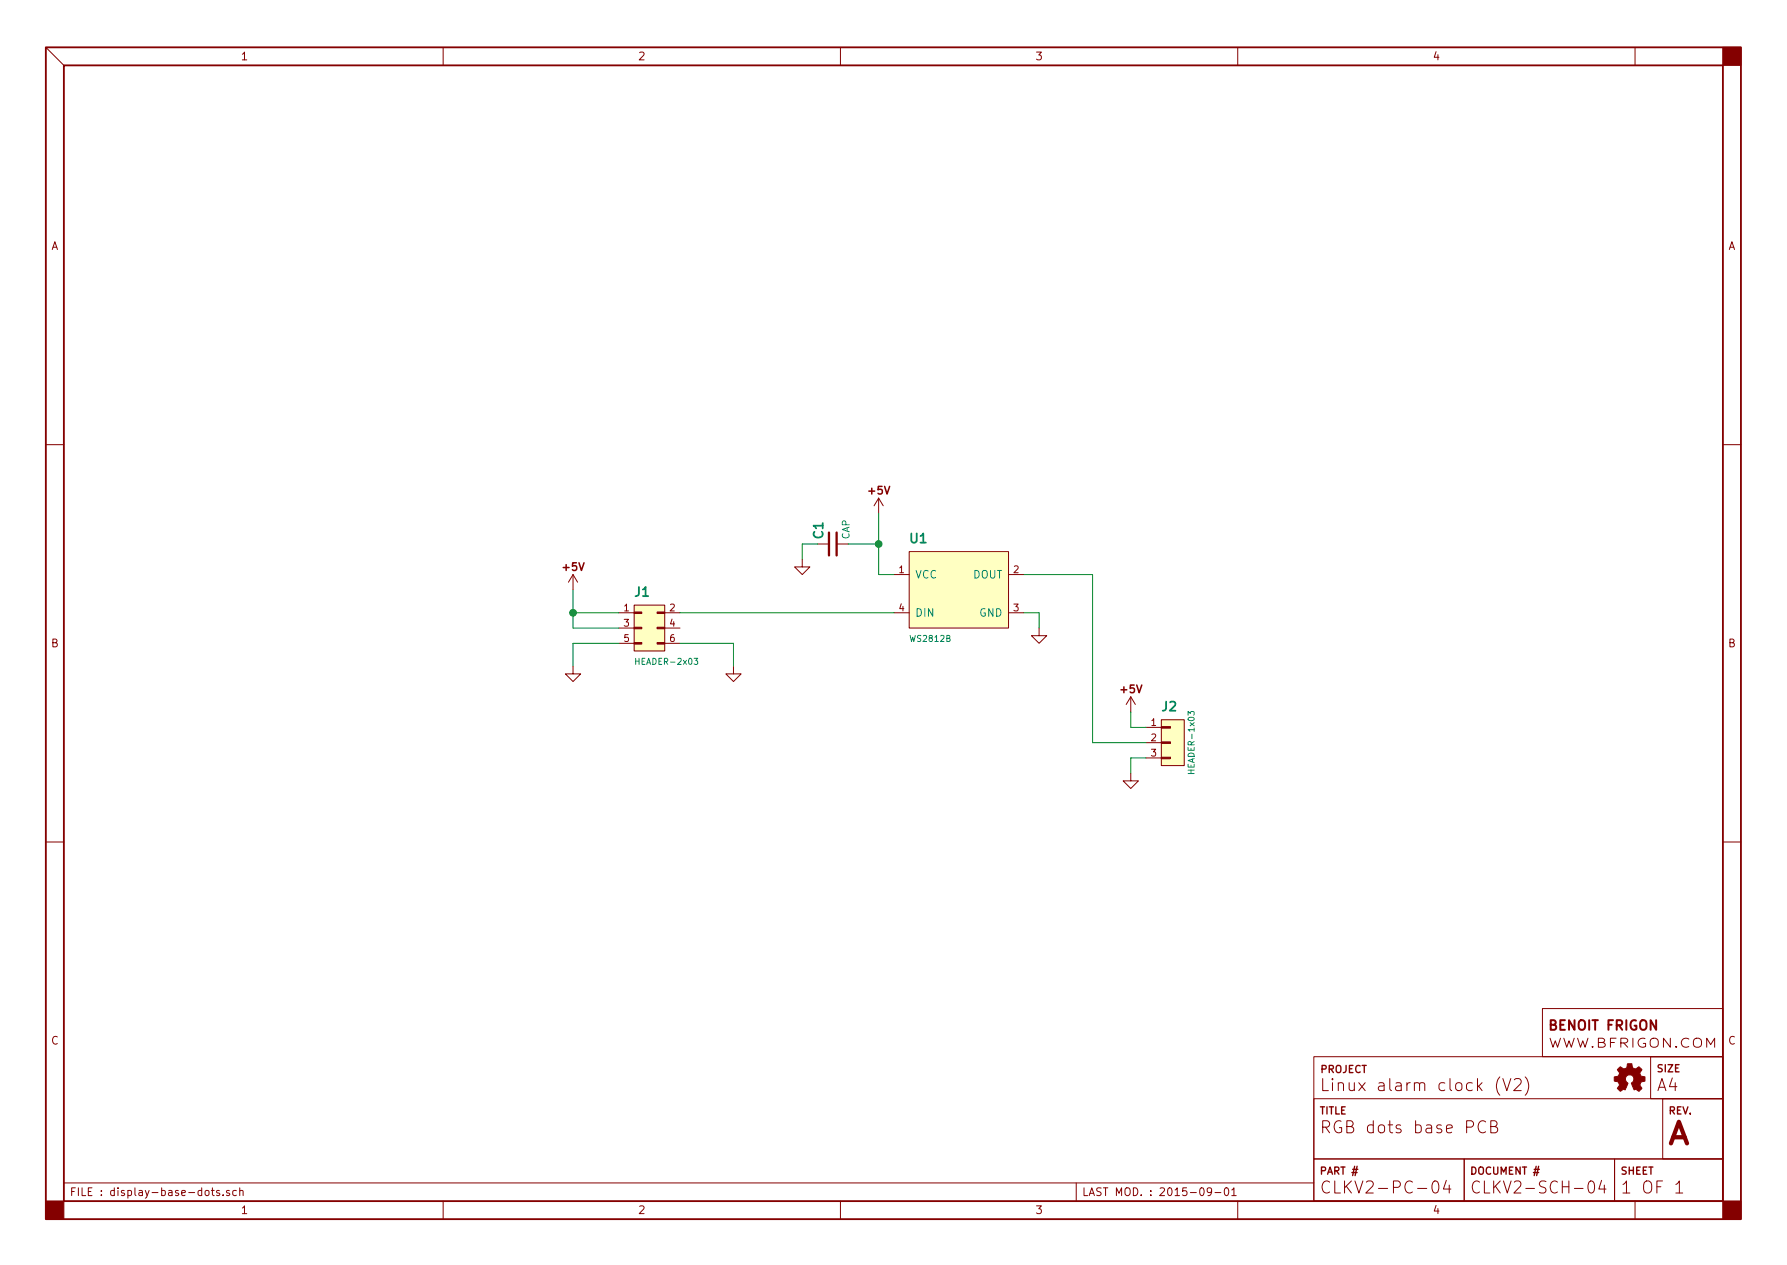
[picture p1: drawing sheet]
<svg xmlns="http://www.w3.org/2000/svg" width="297mm" height="210mm" viewBox="0 0 297 210" stroke-linecap="round" stroke-linejoin="round" font-family="sans-serif">
<g fill="none" stroke="#840000" stroke-width=".17">
<path d="M7.6 7.9l3 3M73.7 7.9v3M139.7 7.9v3M205.7 7.9v3M271.8 7.9v3M7.6 73.9h3M286.4 73.9h3M95.2 95.5l-.7 1.3M95.2 95.5v2.5M95.2 95.5l.8 1.3M133.3 93v1.2h1.3l-1.3 1.3-1.2-1.3h1.2M135.9 90.4h1.9"/>
<path d="M139.1 90.4h1.9M146 82.8l-.7 1.3M146 82.8v2.5M146 82.8l.8 1.3M148.6 95.5h2.5M151.1 91.7h16.5v12.7h-16.5zM167.6 95.5h2.6M95.2 110.7v1.3h1.3l-1.3 1.3-1.2-1.3h1.2M102.9 101.8h2.5M102.9 104.4h2.5M102.9 106.9h2.5M105.4 100.6h5.1v7.6h-5.1z"/>
<path d="M110.5 101.8h2.5M110.5 104.4h2.5M110.5 106.9h2.5M121.9 110.7v1.3h1.3l-1.3 1.3-1.3-1.3h1.3M148.6 101.8h2.5M167.6 101.8h2.6M172.7 104.4v1.3h1.3l-1.3 1.2-1.3-1.2h1.3M188 115.8l-.8 1.3M188 115.8v2.6M188 115.8l.7 1.3M193 119.6h3.8v7.6h-3.8zM7.6 139.9h3"/>
<path d="M188 128.5v1.3h1.2l-1.2 1.3-1.3-1.3h1.3M190.5 120.9h2.5M190.5 123.4h2.5M190.5 126h2.5M286.4 139.9h3M218.4 175.6h68v24h-68zM249.3 179a2.34 2.34 0 0 0 0 3M249.8 179.3l.7 2 .6-2M251.7 179.5l.3-.2 .7 .1a.55 .55 0 0 1 .1 .7l-1.2 1.2h1.3M253.5 179a2.26 2.26 0 0 1 0 3M256.4 167.6h30v8h-30zM274.4 175.6h12v7h-12z"/>
<path d="M274.4 172.8a.71 .71 0 0 1 .7-.3 .71 .71 0 0 1 .5 .6v.5a.7 .7 0 0 1-.6 .5 .7 .7 0 0 1-.7-.5zM277.6 172.6v1.5l-1.1-1.5v1.5M278.6 173.9l.1 .1h-.2l.1-.1v.2M280.7 172.7a.78 .78 0 0 0-1 .1 .78 .78 0 0 0 0 1.1 .78 .78 0 0 0 1 0M281.6 172.8a.71 .71 0 0 1 .7-.3 .71 .71 0 0 1 .5 .6v.5a.7 .7 0 0 1-.6 .5 .7 .7 0 0 1-.7-.5zM283.7 174.1v-1.5l.7 1 .6-1v1.5M10.6 196.6h207.8M35.1 197.9h.5M35.3 197.4v1.1l.3 .2M36.5 197.9a.31 .31 0 0 0-.5 .1v.2l.6 .3-.3 .2-.3-.1M37.1 198.6v.1M38.1 197.9a.31 .31 0 0 0-.5 .1l.1 .2 .5 .3-.2 .2-.4-.1"/>
<path d="M39.3 197.9h-.4l-.2 .2v.5l.2 .1 .4-.1M39.9 198l.1-.1h.4v.8M39.9 197.4v1.3M73.7 199.6v3M139.7 199.6v3M178.9 196.6v3M201.4 198l-.3 .2h-.3l-.1-.2 .1-.5 .3-.1 .2 .1a.91 .91 0 0 1-.3 1.2h-.2M202 198.2h.9M203.6 197.5l.2-.1a.7 .7 0 0 1 .5 .6 .7 .7 0 0 1-.2 .6l-.2 .1a.7 .7 0 0 1-.3-1.2zM204.7 197.8l.4-.4v1.3M204.7 198.7h.8M205.7 199.6v3"/>
<path d="M218.4 182.6h68v10h-68zM218.4 192.6h25v7h-25zM238.3 196.4a.47 .47 0 0 1 .8 .3 1.04 1.04 0 0 1-.6 1.6 1.33 1.33 0 0 1-.2-1.9zM240.4 196.2l-.5 1.4h1.3M240.9 197v1.3M243.4 192.6h25v7h-25zM246.9 186.5a.74 .74 0 0 0-.8-.1 .74 .74 0 0 0-.4 .7 .82 .82 0 0 0 .2 1 .82 .82 0 0 0 1 0M247.8 187.2l.9-.1a.49 .49 0 0 0 .1-.5 .49 .49 0 0 0-.3-.3h-.7v2h.8a.53 .53 0 0 0 .4-.6 .53 .53 0 0 0-.5-.5M266.2 196.2l-.4 1.4h1.2M266.7 197v1.3M268.4 192.6h18v7h-18zM271.8 199.6v3"/>
<path d="M276.4 182.6h10v10h-10zM278.6 196.9l.5-.6v2M278.6 198.3h1.1"/>
</g>
<path d="M7.6 7.9h281.8v194.7h-281.8zM10.6 10.9h275.8v188.7h-275.8z" fill="none" stroke="#840000" stroke-width=".3"/>
<g fill="#840000" stroke="#840000" stroke-width=".17">
<path d="M7.6 199.6h3v3h-3z"/>
<path d="M286.4 199.6h3v3h-3z"/>
<path d="M286.4 7.9h3v3h-3z"/>
<path d="M269.1 177.5a.29 .29 0 0 1 .2-.2 .29 .29 0 0 1 .3 .2l.3 .2a.66 .66 0 0 0 .6-.8v-.1h.7l.1 .3a.56 .56 0 0 0 .5 .6 .56 .56 0 0 0 .6-.4 .49 .49 0 0 1 .4 .4 .49 .49 0 0 1-.2 .6v.1a.54 .54 0 0 0 .7 .6h.1v.5a.3 .3 0 0 1-.1 .3 .3 .3 0 0 1-.3 0h-.2l-.2 .6 .1 .2a.28 .28 0 0 1 .2 .3 .28 .28 0 0 1-.2 .2l-.3 .3-.5-.4-.3 .1-.4-1a.73 .73 0 0 0 .4-1.1 .73 .73 0 0 0-1.1-.2 .73 .73 0 0 0-.1 1.1l.2 .2-.4 1-.3-.1-.3 .2a.3 .3 0 0 1-.3 .2 .3 .3 0 0 1-.2-.3l-.3-.2 .4-.5-.1-.4a.43 .43 0 0 0-.6-.3l-.2-.1v-.3a.27 .27 0 0 1 0-.3 .27 .27 0 0 1 .4-.1h.3l.2-.5-.4-.6z"/>
<path d="M105.4 106.8h1.3v.3h-1.3z"/>
<path d="M105.4 104.3h1.3v.2h-1.3z"/>
<path d="M105.4 101.7h1.3v.3h-1.3z"/>
<path d="M109.2 106.8h1.3v.3h-1.3z"/>
<path d="M109.2 104.3h1.3v.2h-1.3z"/>
<path d="M109.2 101.7h1.3v.3h-1.3z"/>
<path d="M193 125.9h1.6v.2h-1.6z"/>
<path d="M193 123.3h1.6v.3h-1.6z"/>
<path d="M193 120.8h1.6v.2h-1.6z"/>
</g>
<g fill="#ffffc2" stroke="#ffffc2" stroke-width=".17">
<path d="M105.4 100.6h5.1v7.6h-5.1z"/>
<path d="M193 119.6h3.8v7.6h-3.8z"/>
<path d="M151.1 91.7h16.5v12.7h-16.5z"/>
</g>
<path d="M115.4 109.4h.6l-.4 .4 .4 .1v.4l-.2 .1-.4-.1M197.5 118.9v-.6l.4 .3 .1-.3h.4l.1 .1-.1 .5" fill="none" stroke="#008484" stroke-width=".17"/>
<path d="M137.8 88.5v3.8M139.1 88.5v3.8" fill="none" stroke="#840000" stroke-width=".38"/>
<path d="M95.2 98v6.4h7.7M135.9 90.4h-2.6v2.6M141 90.4h5M146 85.3v10.2h2.6M170.2 95.5h11.4v27.9h8.9M95.2 101.8h7.7M102.9 106.9h-7.7v3.8M113 101.8h35.6M113 106.9h8.9v3.8M170.2 101.8h2.5v2.6M188 118.4v2.5h2.5M190.5 126h-2.5v2.5" fill="none" stroke="#008400" stroke-width=".17"/>
<g fill="#008400" stroke="#008400" stroke-width=".25">
<circle cx="146.1" cy="90.4" r=".51"/>
<circle cx="95.3" cy="101.8" r=".51"/>
</g>
<text font-size="5" fill="#840000" x="277.4" y="190.2">A</text>
<g font-size="2.8" fill="#840000">
<text x="219.4" y="181.4">Linux alarm clock (V2)</text>
<text x="275.4" y="181.4">A4</text>
<text x="219.4" y="188.4">RGB dots base PCB</text>
<text x="219.4" y="198.4">CLKV2-PC-04</text>
<text x="244.4" y="198.4">CLKV2-SCH-04</text>
<text x="269.4" y="198.4">1 OF 1</text>
</g>
<text font-size="2.2" fill="#840000" x="257.4" y="171.2">BENOIT FRIGON</text>
<g font-size="2.1" fill="#008484">
<text x="136.8" y="89.5" transform="rotate(-90 136.8 89.5)">C1</text>
<text x="151.3" y="90.3">U1</text>
<text x="105.5" y="99.2">J1</text>
<text x="193.2" y="118.2">J2</text>
</g>
<text font-size="2.1" fill="#840000" x="257.4" y="174.1">WWW.BFRIGON.COM</text>
<g font-size="1.8" fill="#840000">
<text x="40.2" y="10">1</text>
<text x="106.2" y="10">2</text>
<text x="172.2" y="10">3</text>
<text x="238.3" y="10">4</text>
<text x="8.5" y="41.5">A</text>
<text x="287.2" y="41.5">A</text>
<text x="144.4" y="82.2">+5V</text>
<text x="93.6" y="94.9">+5V</text>
<text x="8.5" y="107.6">B</text>
<text x="287.2" y="107.6">B</text>
<text x="186.4" y="115.2">+5V</text>
<text x="8.5" y="173.6">C</text>
<text x="287.2" y="173.6">C</text>
<text x="11.6" y="198.8">FILE : display-base-dots.sch</text>
<text x="40.2" y="201.8">1</text>
<text x="106.2" y="201.8">2</text>
<text x="172.2" y="201.8">3</text>
<text x="179.9" y="198.8">LAST MOD. : 2015-09-01</text>
<text x="238.3" y="201.8">4</text>
</g>
<g font-size="1.8" fill="#008484">
<text x="152.1" y="96.1">VCC</text>
<text x="161.6" y="96.1">DOUT</text>
<text x="152.1" y="102.5">DIN</text>
<text x="162.7" y="102.5">GND</text>
</g>
<g font-size="1.7" fill="#840000">
<text x="219.5" y="178.3">PROJECT</text>
<text x="275.4" y="178.2">SIZE</text>
<text x="219.4" y="185.2">TITLE</text>
<text x="277.4" y="185.2">REV.</text>
<text x="219.4" y="195.2">PART #</text>
<text x="244.4" y="195.2">DOCUMENT #</text>
<text x="269.4" y="195.2">SHEET</text>
</g>
<text font-size="1.6" fill="#008484" x="141.2" y="89.7" transform="rotate(-90 141.2 89.7)">CAP</text>
<g font-size="1.6" fill="#840000">
<text x="149.4" y="95.2">1</text>
<text x="168.5" y="95.2">2</text>
<text x="103.7" y="101.6">1</text>
<text x="111.3" y="101.6">2</text>
<text x="149.4" y="101.6">4</text>
<text x="168.5" y="101.6">3</text>
<text x="103.7" y="104.1">3</text>
<text x="103.7" y="106.7">5</text>
<text x="111.3" y="104.1">4</text>
<text x="111.3" y="106.7">6</text>
<text x="191.3" y="120.6">1</text>
<text x="191.3" y="123.2">2</text>
<text x="191.3" y="125.7">3</text>
</g>
<g font-size="1.4" fill="#008484">
<text x="151.4" y="106.7">WS2812B</text>
<text x="106" y="110.5">HEADER-2x03</text>
<text x="198.6" y="128.2" transform="rotate(-90 198.6 128.2)">HEADER-1x03</text>
</g>
</svg>
